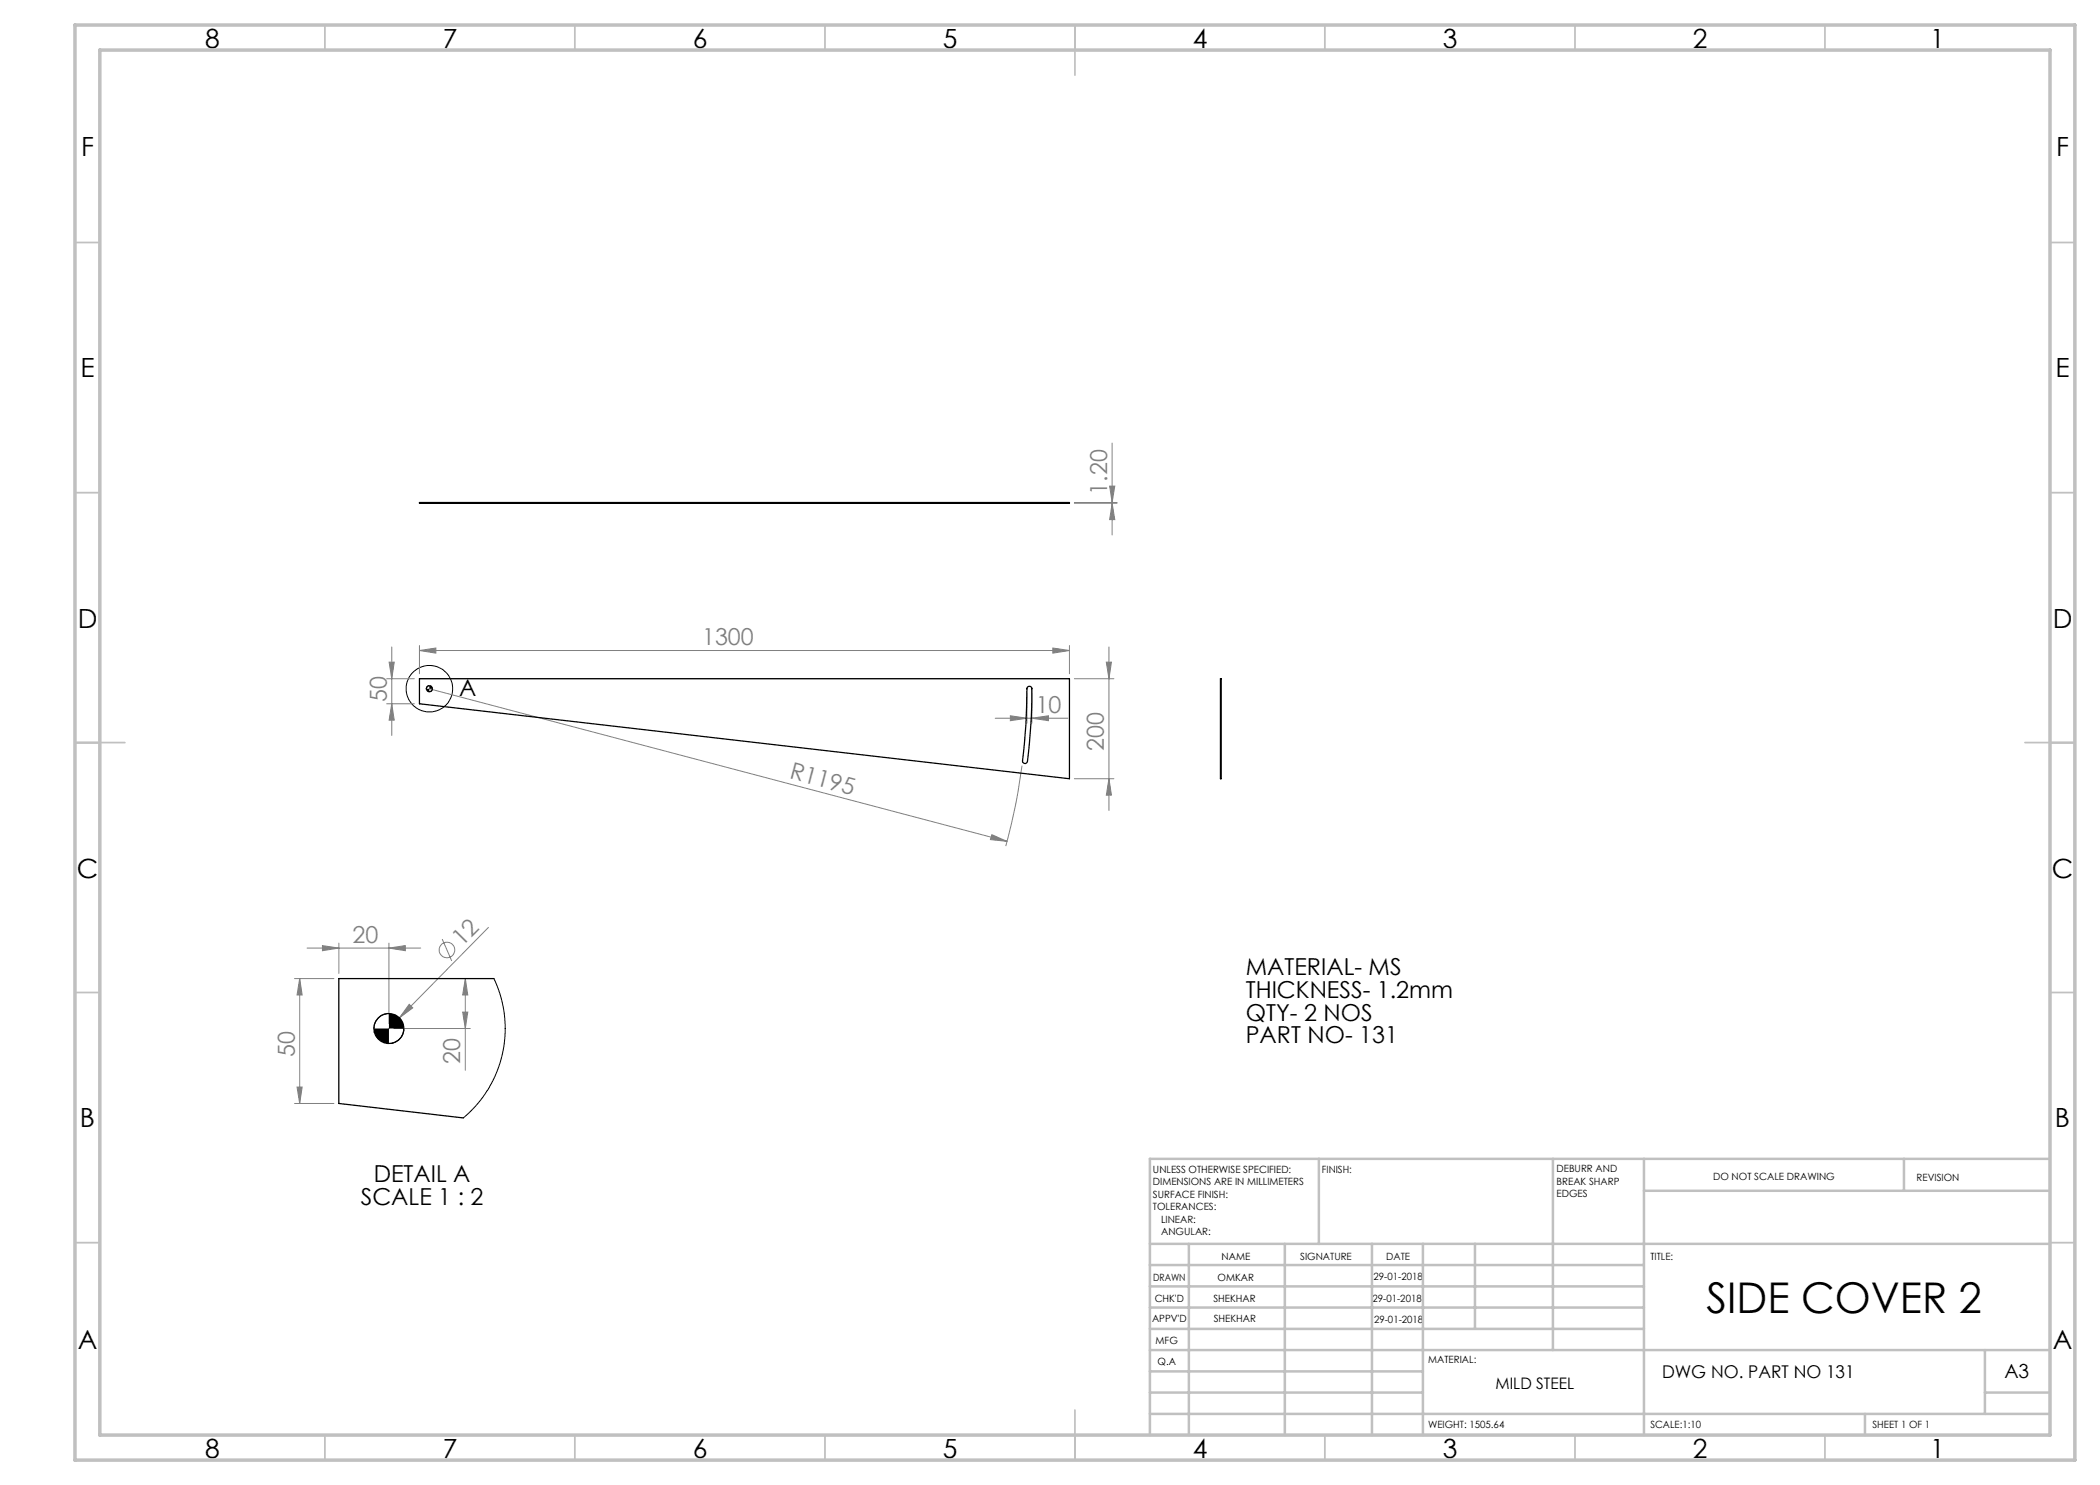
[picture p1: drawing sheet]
<svg xmlns="http://www.w3.org/2000/svg" width="420mm" height="297mm" viewBox="0 0 420 297" stroke-linecap="round" stroke-linejoin="round" font-family="sans-serif">
<g fill="none" stroke="#808080" stroke-width=".2">
<path d="M221.9 97.2h1.1l-.6 3.3zM222.4 88.6v18.4M214.9 100.5h8.5M214.9 100.6h8.5M222.4 100.6l.6 3.3h-1.1zM77.3 135.7h5.6M77.8 132.4h1l-.4 3.3zM78.4 129.4v17.7M83.9 130.1l3.3-.5v1zM83.9 129.1v5.7M83.9 130.1h130M85.9 137.8l115.5 30.5"/>
<path d="M205.4 138.7v5.9M206.4 138.7v5.9M210.6 129.6l3.3 .5-3.3 .5zM213.9 129.1v5.7M214.9 135.7h7.9M221.3 132.4h1l-.5 3.3zM221.8 129.4v32.7M77.3 140.8h5.6M78.4 140.8l.4 3.2h-1zM199 143.6h14.6M202.1 143.2l3.3 .4-3.3 .5zM204.4 153.1a116 116 0 0 1-3.2 16.1"/>
<path d="M206.4 143.6l3.3-.4v.9zM214.9 155.7h7.9M221.8 155.7l.5 3.3h-1zM198.4 166.9l3 1.4-3.3-.4zM58.9 195.7h7.9M59.9 195.7v25M59.9 195.7l.5 3.3h-1zM61.4 189.6h22.7M64.5 189.1l3.3 .5-3.3 .5zM67.8 188.6v6.1M77.8 189.6l3.3-.5v1zM77.8 188.6v16.1"/>
<path d="M88.4 187.8l1.9 4.4M93.1 195.7v18.4M93.1 195.7l.5 3.3h-1.1zM97.7 185.5l-22 22.4M59.4 217.4h1l-.5 3.3zM78.8 205.7h15.3M81.8 200.9l.7 .7-2.6 2zM92.5 202.4h1.1l-.5 3.3zM58.9 220.7h7.9"/>
<circle cx="89.4" cy="190" r="1.56"/>
</g>
<g fill="none" stroke="#000" stroke-width=".2">
<path d="M85.9 137.2a.6 .6 0 0 0-.6 .6M86.5 137.8a.6 .6 0 0 1-.6 .6M77.8 202.7a3 3 0 0 0-3 3M80.8 205.7a3 3 0 0 1-3 3"/>
<circle cx="85.9" cy="137.7" r="4.6"/>
</g>
<g fill="none" stroke="#c0c0c0" stroke-width=".35">
<path d="M65 5v5M115 5v5M165 5v5M215 5v10M265 5v5M315 5v5M365 5v5M15 48.5h5M410 48.5h5M15 98.5h5M410 98.5h5M15 148.5h10"/>
<path d="M405 148.5h10M15 198.5h5M410 198.5h5M15 248.5h5M410 248.5h5M65 287v5M115 287v5M165 287v5M215 282v10M265 287v5M315 287v5M365 287v5"/>
</g>
<g fill="none" stroke="#c0c0c0" stroke-width=".5">
<path d="M263.8 231.8v17M310.6 231.8v38.2M328.8 231.8v55.2M328.8 238.2h81.2M380.8 231.8v6.4M410 231.8h-180v55.2M230 248.8h180M230 257.3h98.8M230 253h98.8M237.8 248.8v38.2M257 248.8v38.2M274.4 248.8v38.2"/>
<path d="M284.6 248.8v38.2M295 248.8v17M230 265.8h98.8M230 261.5h98.8M230 278.5h54.6M230 274.3h54.6M230 270h180M397 278.5h13M397 270v12.8M230 282.8h180M373 282.8v4.2"/>
</g>
<path d="M15 5h400v287h-400zM20 10h390v277h-390z" fill="none" stroke="#c0c0c0" stroke-width=".7"/>
<path d="M85.3 137.8a.6 .6 0 0 0 .6 .6v-.6zM85.9 137.2v.6h.6a.6 .6 0 0 0-.6-.6zM74.8 205.7a2.95 2.95 0 0 0 3 3v-3zM77.8 202.7v3h3a3.1 3.1 0 0 0-3-3z" fill="#000"/>
<g fill="#808080">
<path d="M81.8 200.9l.7 .7-2.6 2z"/>
<path d="M198.4 166.9l3 1.4-3.3-.4z"/>
<path d="M210.6 129.6l3.3 .5-3.3 .5zM83.9 130.1l3.3-.5v1zM77.8 189.6l3.3-.5v1zM64.5 189.1l3.3 .5-3.3 .5z"/>
<path d="M202.1 143.2l3.3 .4-3.3 .5zM206.4 143.6l3.3-.4v.9z"/>
<path d="M221.8 155.7l.5 3.3h-1zM221.3 132.4h1l-.5 3.3zM92.5 202.4h1.1l-.5 3.3zM93.1 195.7l.5 3.3h-1.1z"/>
<path d="M77.8 132.4h1l-.4 3.3zM78.4 140.8l.4 3.2h-1zM221.9 97.2h1.1l-.6 3.3zM222.4 100.6l.6 3.3h-1.1zM59.9 195.7l.5 3.3h-1zM59.4 217.4h1l-.5 3.3z"/>
</g>
<g fill="none" stroke="#000" stroke-width=".25">
<path d="M83.9 100.5h130v.1h-130zM83.9 135.7h130v20l-130-14.9zM205.6 137.4a.49 .49 0 0 1 .5-.1 .49 .49 0 0 1 .3 .5 102.1 102.1 0 0 1-1 14.7 .5 .5 0 0 1-.6 .2 .5 .5 0 0 1-.3-.6 163.8 163.8 0 0 0 1-14.6zM244.1 135.7h.1v20h-.1zM98.8 195.7h-31v25l24.9 2.9"/>
<circle cx="85.9" cy="137.7" r=".61"/>
<circle cx="77.8" cy="205.7" r="3"/>
</g>
<path d="M98.8 195.7l1.3 3.3 .8 4 .1 3.7-.5 3.9-.4 1.8-.9 2.3-1.7 3.3-2 2.8-2.8 2.8" fill="none" stroke="#000" stroke-width=".2"/>
<text font-size="8.5" x="341.3" y="262.5">SIDE COVER 2</text>
<g font-size="5.3">
<text x="41" y="9.5">8</text>
<text x="88.5" y="9.5">7</text>
<text x="138.5" y="9.5">6</text>
<text x="188.5" y="9.5">5</text>
<text x="238.5" y="9.5">4</text>
<text x="288.5" y="9.5">3</text>
<text x="338.5" y="9.5">2</text>
<text x="386" y="9.5">1</text>
<text x="16.2" y="31.3">F</text>
<text x="411.2" y="31.3">F</text>
<text x="16.1" y="75.5">E</text>
<text x="411.1" y="75.5">E</text>
<text x="15.5" y="125.5">D</text>
<text x="410.5" y="125.5">D</text>
<text x="15.4" y="175.5">C</text>
<text x="410.4" y="175.5">C</text>
<text x="16" y="225.5">B</text>
<text x="411" y="225.5">B</text>
<text x="15.5" y="269.8">A</text>
<text x="410.5" y="269.8">A</text>
<text x="41" y="291.5">8</text>
<text x="88.5" y="291.5">7</text>
<text x="138.5" y="291.5">6</text>
<text x="188.5" y="291.5">5</text>
<text x="238.5" y="291.5">4</text>
<text x="288.5" y="291.5">3</text>
<text x="338.5" y="291.5">2</text>
<text x="386" y="291.5">1</text>
</g>
<g font-size="4.7" fill="#808080">
<text x="221.4" y="99" transform="rotate(-90 221.4 99)">1.20</text>
<text x="140.4" y="129.1">1300</text>
<text x="77.3" y="140.3" transform="rotate(-90 77.3 140.3)">50</text>
<text x="207.1" y="142.6">10</text>
<text x="157.8" y="155.7" transform="rotate(15 157.8 155.7)">R1195</text>
<text x="220.8" y="150.2" transform="rotate(-90 220.8 150.2)">200</text>
<text x="70.5" y="188.6">20</text>
<text x="92.4" y="189.3" transform="rotate(-45 92.4 189.3)">12</text>
<text x="58.9" y="211.4" transform="rotate(-90 58.9 211.4)">50</text>
<text x="92.1" y="212.8" transform="rotate(-90 92.1 212.8)">20</text>
</g>
<g font-size="4.7">
<text x="91.9" y="139.1">A</text>
<text x="249.2" y="195.1">MATERIAL- MS</text>
<text x="249.2" y="199.6">THICKNESS- 1.2mm</text>
<text x="249.2" y="204.1">QTY- 2 NOS</text>
<text x="249.2" y="208.7">PART NO- 131</text>
<text x="74.7" y="236.5">DETAIL A</text>
<text x="72.1" y="241">SCALE 1 : 2</text>
</g>
<text font-size="3.9" x="400.9" y="275.5">A3</text>
<text font-size="3.5" x="332.4" y="275.5">DWG NO. PART NO 131</text>
<text font-size="3.2" x="299.1" y="277.9">MILD STEEL</text>
<g font-size="2">
<text x="230.6" y="234.6">UNLESS OTHERWISE SPECIFIED:</text>
<text x="230.6" y="237.1">DIMENSIONS ARE IN MILLIMETERS</text>
<text x="230.6" y="239.6">SURFACE FINISH:</text>
<text x="264.4" y="234.6">FINISH:</text>
<text x="311.3" y="234.5">DEBURR AND</text>
<text x="311.3" y="237">BREAK SHARP</text>
<text x="311.3" y="239.5">EDGES</text>
<text x="342.6" y="236">DO NOT SCALE DRAWING</text>
<text x="383.3" y="236.2">REVISION</text>
<text x="230.6" y="242.1">TOLERANCES:</text>
<text x="232.2" y="244.6">LINEAR:</text>
<text x="232.2" y="247.1">ANGULAR:</text>
<text x="244.3" y="252">NAME</text>
<text x="260" y="251.9">SIGNATURE</text>
<text x="277.2" y="251.9">DATE</text>
<text x="330.1" y="251.9">TITLE:</text>
<text x="230.6" y="256.1">DRAWN</text>
<text x="243.5" y="256.1">OMKAR</text>
<text x="274.7" y="255.9">29-01-2018</text>
<text x="230.9" y="260.3">CHK'D</text>
<text x="242.7" y="260.3">SHEKHAR</text>
<text x="274.5" y="260.3">29-01-2018</text>
<text x="230.4" y="264.4">APPV'D</text>
<text x="231.1" y="268.8">MFG</text>
<text x="242.8" y="264.4">SHEKHAR</text>
<text x="274.8" y="264.6">29-01-2018</text>
<text x="231.5" y="273">Q.A</text>
<text x="285.6" y="272.5">MATERIAL:</text>
<text x="285.6" y="285.5">WEIGHT: 1505.64</text>
<text x="330.1" y="285.6">SCALE:1:10</text>
<text x="374.5" y="285.6">SHEET 1 OF 1</text>
</g>
</svg>
